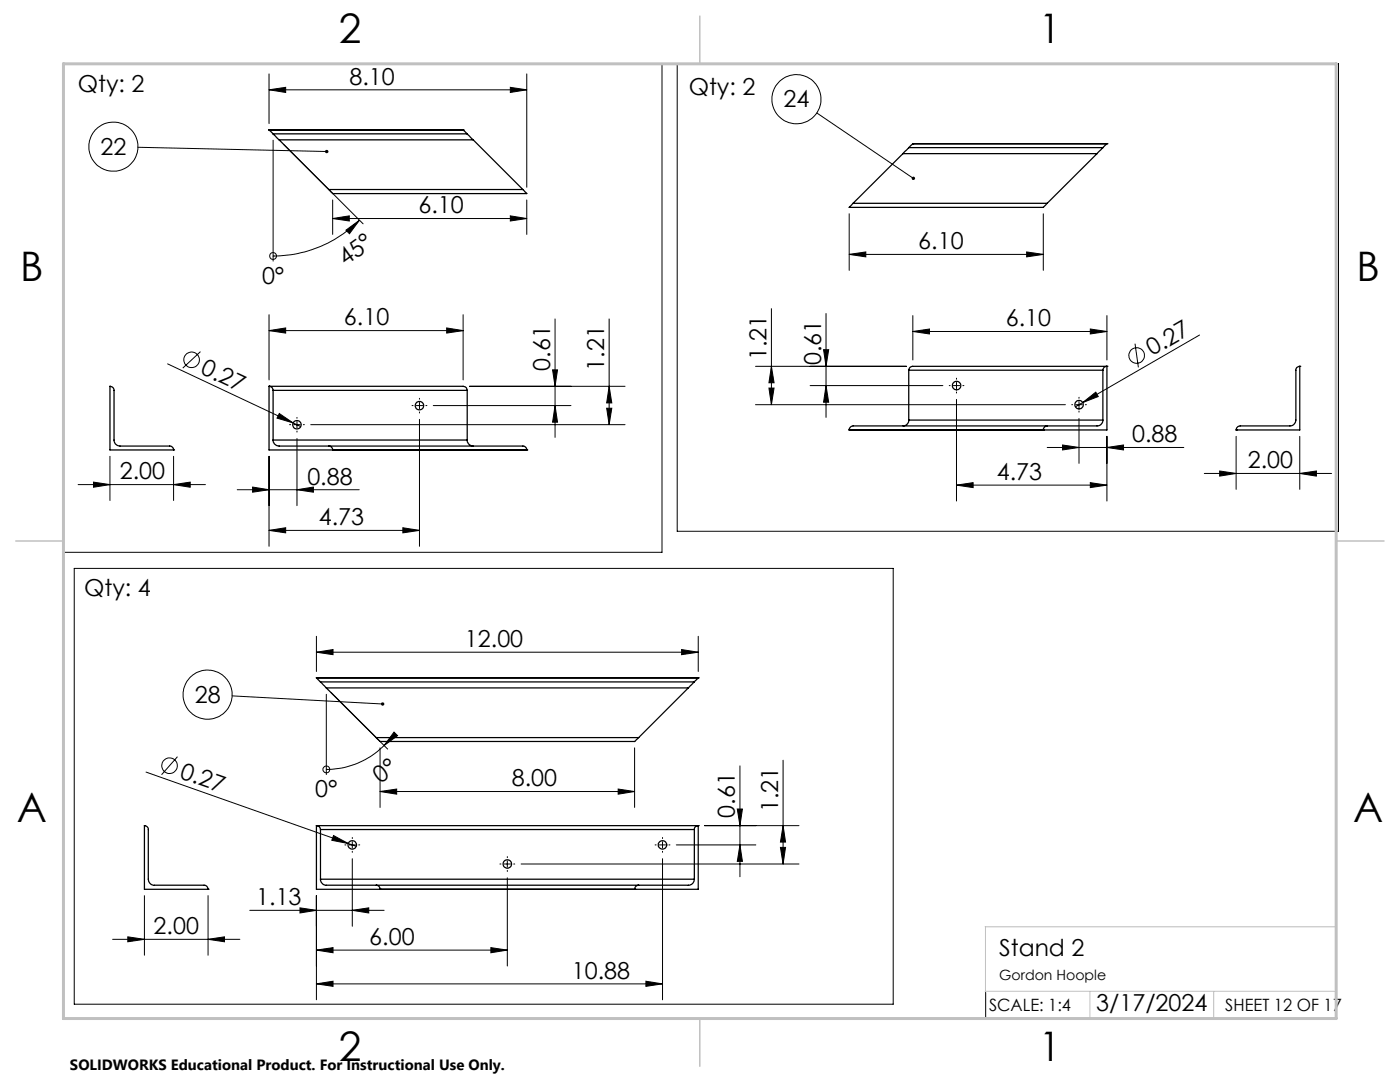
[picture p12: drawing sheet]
<svg xmlns="http://www.w3.org/2000/svg" width="279mm" height="216mm" viewBox="0 0 279 216" stroke-linecap="round" stroke-linejoin="round" font-family="sans-serif">
<g fill="none" stroke="#000" stroke-width=".25">
<path d="M53.7 25.9l.8 .8M53.7 25.9h.1M53.7 25.9h38.7M54.5 26.7l1.2 1.2M54.5 26.7h38.7M55.7 27.9h38.7M55.7 27.9l9.9 9.9M65.6 37.8l.8 .8h38.7l-.7-.8M65.6 37.8h38.8M92.4 25.9l.8 .8M92.4 25.9h.1M93.2 26.7l1.2 1.2"/>
<path d="M94.4 27.9l10 9.9M180.2 30.7h38.7M180.2 30.7l-9.9 9.9M181.4 29.5l-1.2 1.2M181.4 29.5h38.7M182.2 28.7l-.8 .8M182.2 28.7h.1M182.2 28.7h38.7M218.9 30.7l-9.9 9.9M220.1 29.5l-1.2 1.2M220.9 28.7l-.8 .8M220.9 28.7h.1"/>
<path d="M170.3 40.6l-.8 .8h38.7l.8-.8M170.3 40.6h38.7M21.9 77.1a.84 .84 0 0 1 .9 .8v9.9a1.2 1.2 0 0 0 1.2 1.2h9.9a.77 .77 0 0 1 .7 .8h-12.7zM53.7 77.1a.84 .84 0 0 1 .8 .8M53.7 77.1h.1M53.7 77.1h38.7a.84 .84 0 0 1 .8 .8M53.7 77.1v12.7h51.4M54.5 77.9v9.9M54.5 77.9h38.7M93.2 77.9v9.9M181.4 73.9h38.7M181.4 73.9v9.9"/>
<path d="M220.1 73.9v9.9M220.9 73.1a.78 .78 0 0 0-.8 .8M220.9 73.1h.1M220.9 73.1h-38.7a.78 .78 0 0 0-.8 .8M220.9 73.1v12.7h-51.4M259.4 73.1a.73 .73 0 0 0-.8 .8v9.9a1.21 1.21 0 0 1-1.2 1.2h-9.9a.85 .85 0 0 0-.8 .8M259.4 73.1h.1M259.4 73.1v12.7h-12.7M34.6 89.8h.1M54.5 87.8a1.2 1.2 0 0 0 1.2 1.2h48.7a.77 .77 0 0 1 .7 .8M54.5 87.8h38.7M65.6 89a.77 .77 0 0 1 .8 .8"/>
<path d="M66.4 89.8h.1M93.2 87.8a1.2 1.2 0 0 0 1.2 1.2M105.1 89.8h.1M169.5 85.8h.1M181.4 83.8a1.14 1.14 0 0 1-1.2 1.2M181.4 83.8h38.7M208.2 85.8h.1M209 85a.85 .85 0 0 0-.8 .8M220.1 83.8a1.14 1.14 0 0 1-1.2 1.2h-48.6a.85 .85 0 0 0-.8 .8M246.7 85.8h.1M63.1 135.3h.1M63.1 135.3l.9 .8"/>
<path d="M63.1 135.3h76.2M64 136.1l1.1 1.2M64 136.1h74.6M65.1 137.3h72.3M65.1 137.3l10 9.9M137.4 137.3l-9.9 9.9M138.6 136.1l-1.2 1.2M139.3 135.3h.1M139.3 135.3l-.7 .8M75.1 147.2l.7 .8h50.9l.8-.8M75.1 147.2h52.4M28.8 164.7a.77 .77 0 0 1 .8 .8v9.9a1.19 1.19 0 0 0 1.2 1.2h9.9a.78 .78 0 0 1 .8 .8"/>
<path d="M28.8 164.7h.1M28.8 164.7v12.7h12.7M41.5 177.4h.1M63.1 164.7a.78 .78 0 0 1 .9 .8M63.1 164.7h.1M63.1 164.7v12.7h76.2v-12.7M63.1 164.7h76.2M64 175.4a1.2 1.2 0 0 0 1.1 1.2h72.3a1.19 1.19 0 0 0 1.2-1.2M64 165.5v9.9M64 175.4h74.6M64 165.5h74.6M75.1 176.6a.78 .78 0 0 1 .7 .8"/>
<path d="M75.8 177.4h.1M126.6 177.4h.1M127.5 176.6a.85 .85 0 0 0-.9 .8M138.6 165.5v9.9M139.3 164.7a.73 .73 0 0 0-.7 .8M139.3 164.7h.1"/>
<circle cx="190.9" cy="76.9" r=".85"/>
<circle cx="59.3" cy="84.8" r=".84"/>
<circle cx="83.7" cy="81" r=".84"/>
<circle cx="215.3" cy="80.7" r=".85"/>
<circle cx="70.3" cy="168.6" r=".84"/>
<circle cx="101.3" cy="172.4" r=".84"/>
<circle cx="132.2" cy="168.6" r=".84"/>
</g>
<g fill="none" stroke="#000" stroke-width=".2">
<path d="M12.7 12.7h119.4v97.5h-119.4zM53.7 17.9l3.3-.5v1.1zM53.7 14.7v10M53.7 17.9h51.4M101.8 17.4l3.3 .5-3.3 .6zM105.1 14.7v22.7M135.1 12.7h132v93.3h-132zM27.5 29.4l37.7 .8M54.5 28v24.1M56.6 28.8l15.9 15.9M66.4 39.9v6.9M105.1 39.9v6.9"/>
<path d="M163 22.5l19.3 13.1M54.5 51.1h.1M66.4 43.6l3.3-.5v1zM66.4 43.6h38.7M69 45.9l2.7-1.9-2 2.6zM71.7 44a24.3 24.3 0 0 1-17.2 7.1M101.8 43.1l3.3 .5-3.3 .5zM169.5 50.8l3.3-.5v1zM169.5 42.7v11.2M169.5 50.8h38.7M204.9 50.3l3.3 .5-3.3 .5zM208.2 42.7v11.2"/>
<path d="M33.4 72.6l25.1 11.8M40 70.2l-3.5 3.2M53.7 66l3.3-.6v1.1zM53.7 62.8v13M53.7 66h38.7M83.7 79.5v.2M89.1 65.4l3.3 .6-3.3 .5zM92.4 62.8v13M93.7 77.1h31M110.3 73.8h1l-.5 3.3zM110.8 63.6v23.7M121.6 77.1l.5 3.3h-1z"/>
<path d="M121.6 63.6v21.1M150.8 73.1h30.1M153.5 77.4h1l-.5 3.4zM154 73.1l.5 3.3h-1zM154 61.6v19.2M161.7 76.9h26.5M164.4 69.8h1l-.5 3.3zM164.9 76.9l.5 3.4h-1zM164.9 62.5v20.8M182.2 66.1l3.3-.4v.9zM182.2 63v8.8M182.2 66.1h38.7"/>
<path d="M189.4 76.9h.2M190.3 76.9h1.2M190.9 75.5v.2M190.9 76.3v1.3M190.9 78.2v.2M190.9 79.7v20.3M192.2 76.9h.2M215.3 79.3v.2M217.6 65.7l3.3 .4-3.3 .5zM220.9 63v8.8M226.5 68.6l.7 4.7M239.4 66.9l-23.3 13.4"/>
<path d="M15.6 96.7h25.4M18.7 96.2l3.2 .5-3.2 .5zM21.9 91.1v8.8M34.6 96.7l3.4-.5v1zM34.6 91.1v8.8M47.3 97.7h24.4M50.4 97.2l3.3 .5-3.3 .5zM53.7 91.1v17.9M55.7 82.5l2.8 1.9-3.2-1zM57.8 84.7h.2M58.5 84.4l1.5 .7M58.6 84.7h1.3"/>
<path d="M59.3 97.7l3.2-.5v1zM59.3 87.5v13.4M59.3 83.3v.2M59.3 84.1v1.3M59.3 86v.2M60.5 84.7h.2M62 84.7h62.7M82.2 80.9h.2M83.1 80.9h1.2M83.7 83.7v25.3M83.7 80.3v1.3M83.7 82.2v.2"/>
<path d="M85 80.9h.2M86.5 80.9h27.4M110.8 80.9l.5 3.3h-1zM121.1 81.5h1l-.5 3.2zM150.8 80.8h61.8M190.9 96.8l3.3-.5v1zM190.9 96.8h30M209 89.3h27.3M212.1 88.8l3.2 .5-3.2 .5zM213.9 80.8h.2M214.7 80.8h1.3M215.3 80.1v1.3"/>
<path d="M215.3 82v.2M215.3 83.5v9M216.1 80.3l2.6-2.1 .5 .9zM216.1 80.3l-1.5 .9M216.6 80.8h.2M217.6 96.3l3.3 .5-3.3 .5zM220.9 89.3l3.3-.5v1zM220.9 87.1v12.9M240.3 94.5h25.4M243.4 94l3.3 .5-3.3 .5zM246.7 87.1v10.5M259.4 94.5l3.3-.5v1z"/>
<path d="M259.4 87.1v10.5M14.8 113.4h163.5v87h-163.5zM53.7 105.8l3.3-.5v1zM53.7 105.8h30M80.4 105.3l3.3 .5-3.3 .5zM46.3 138.9l30.1 1.6M63.1 130.1l3.4-.5v1zM63.1 127v7M63.1 130.1h76.2M65.1 138.5v16.1M66 138.1l11.4 11.4M136 129.6l3.3 .5-3.3 .5z"/>
<path d="M139.3 127v7M29.1 154.1l42 14.8M35.4 151l-3.2 3.6M65.1 153.5h.1M75.8 157.9l3.4-.5v1.1zM75.8 149.2v11.9M75.8 157.9h50.8M76.7 148.8a16.3 16.3 0 0 1-11.6 4.7M78.6 146.1l.7 .7-2.6 2zM123.4 157.4l3.2 .5-3.2 .6zM126.6 149.2v11.9M147.7 152.8v22.1"/>
<path d="M156.3 151.7v20.7M28.8 178.7v11.9M41.5 178.7v11.9M63.1 178.7v20.8M66.6 166.7l2.9 1.6-3.3-.6zM68.8 168.6h.2M69.7 168.6h1.2M70.3 171.3v13.5M70.3 167.1v.2M70.3 168v1.2M70.3 169.9v.2M71.6 168.6h.2"/>
<path d="M99.8 172.4h.2M100.6 172.4h1.3M101.2 175.2v17.6M101.2 170.9v.2M101.2 171.8v1.2M101.2 173.7v.2M102.5 172.4h.2M104 172.4h55.5M130.7 168.6h.3M131.6 168.6h1.3M132.2 167.1v.2M132.2 168v1.2"/>
<path d="M132.2 169.9v.2M132.2 171.3v28.2M133.5 168.6h.2M135 168.6h15.8M140.6 164.7h18.9M147.1 161.4h1.1l-.5 3.3zM147.7 168.6l.5 3.3h-1.1zM155.8 169.1h1l-.5 3.3zM156.3 164.7l.5 3.3h-1zM22.5 187.4h25.4M25.5 186.9l3.3 .5-3.3 .5zM41.5 187.4l3.3-.5v1z"/>
<path d="M49.8 181.6h26.9M59.9 181.2l3.2 .4-3.2 .6zM63.1 189.6l3.4-.5v1zM63.1 196.3l3.4-.5v1zM63.1 189.6h38.1M63.1 196.3h69.1M70.3 181.6l3.3-.4v1zM98 189.1l3.2 .5-3.2 .5zM128.9 195.8l3.3 .5-3.3 .5zM196.7 198v5.4"/>
<circle cx="159" cy="19.8" r="4.9"/>
<circle cx="22.6" cy="29.3" r="4.9"/>
<circle cx="54.5" cy="51.1" r=".69"/>
<circle cx="38.2" cy="71.8" r="1.56"/>
<circle cx="226.9" cy="70.9" r="1.56"/>
<circle cx="41.4" cy="138.6" r="4.9"/>
<circle cx="33.9" cy="152.8" r="1.56"/>
<circle cx="65.1" cy="153.5" r=".69"/>
</g>
<path d="M266.7 153.3v49.9h-240M196.6 184.9h70.1M196.6 197.8h70.1M196.7 184.9v12.9M217.5 197.8v5.4M242.2 197.8v5.4" fill="none" stroke="#c0c0c0" stroke-width=".2"/>
<path d="M139.7 3.2v9.5M3.1 107.9h9.6M266.7 107.9h9.5M139.7 203.2v9.6" fill="none" stroke="#c0c0c0" stroke-width=".3"/>
<path d="M12.7 12.7h254v190.5h-254z" fill="none" stroke="#c0c0c0" stroke-width=".6"/>
<g fill="#000">
<path d="M69 45.9l2.7-1.9-2 2.6zM55.7 82.5l2.8 1.9-3.2-1zM216.1 80.3l2.6-2.1 .5 .9zM78.6 146.1l.7 .7-2.6 2zM66.6 166.7l2.9 1.6-3.3-.6z"/>
<path d="M53.7 17.9l3.3-.5v1.1zM101.8 17.4l3.3 .5-3.3 .6zM64.9 30a.34 .34 0 0 0 .2 .6 .34 .34 0 0 0 .4-.4h-.3h.3a.34 .34 0 0 0-.2-.3 .34 .34 0 0 0-.4 .1zM76.1 140.3l-.1 .1a.34 .34 0 0 0 .3 .4 .34 .34 0 0 0 .4-.3h-.3h.3a.34 .34 0 0 0-.2-.3 .34 .34 0 0 0-.4 .1zM182 35.3v.1a.35 .35 0 0 0 .1 .5 .35 .35 0 0 0 .5-.1l-.3-.2 .3 .2a.34 .34 0 0 0-.1-.5 .34 .34 0 0 0-.5 0z"/>
<path d="M89.1 65.4l3.3 .6-3.3 .5zM53.7 66l3.3-.6v1.1zM101.8 43.1l3.3 .5-3.3 .5zM66.4 43.6l3.3-.5v1zM204.9 50.3l3.3 .5-3.3 .5zM169.5 50.8l3.3-.5v1z"/>
<path d="M110.3 73.8h1l-.5 3.3zM110.8 80.9l.5 3.3h-1zM121.6 77.1l.5 3.3h-1zM121.1 81.5h1l-.5 3.2zM147.1 161.4h1.1l-.5 3.3zM147.7 168.6l.5 3.3h-1.1zM156.3 164.7l.5 3.3h-1zM155.8 169.1h1l-.5 3.3zM164.4 69.8h1l-.5 3.3zM164.9 76.9l.5 3.4h-1zM154 73.1l.5 3.3h-1zM153.5 77.4h1l-.5 3.4z"/>
<path d="M18.7 96.2l3.2 .5-3.2 .5zM34.6 96.7l3.4-.5v1zM243.4 94l3.3 .5-3.3 .5zM259.4 94.5l3.3-.5v1z"/>
<path d="M50.4 97.2l3.3 .5-3.3 .5zM59.3 97.7l3.2-.5v1zM53.7 105.8l3.3-.5v1zM80.4 105.3l3.3 .5-3.3 .5z"/>
<path d="M220.9 89.3l3.3-.5v1zM212.1 88.8l3.2 .5-3.2 .5zM217.6 96.3l3.3 .5-3.3 .5zM190.9 96.8l3.3-.5v1z"/>
<path d="M136 129.6l3.3 .5-3.3 .5zM63.1 130.1l3.4-.5v1zM123.4 157.4l3.2 .5-3.2 .6zM75.8 157.9l3.4-.5v1.1zM217.6 65.7l3.3 .4-3.3 .5zM182.2 66.1l3.3-.4v.9z"/>
<path d="M25.5 186.9l3.3 .5-3.3 .5zM41.5 187.4l3.3-.5v1z"/>
<path d="M59.9 181.2l3.2 .4-3.2 .6zM70.3 181.6l3.3-.4v1zM63.1 189.6l3.4-.5v1zM98 189.1l3.2 .5-3.2 .5zM63.1 196.3l3.4-.5v1zM128.9 195.8l3.3 .5-3.3 .5z"/>
</g>
<g font-size="8.1">
<text x="67.6" y="8.5">2</text>
<text x="207.3" y="8.5">1</text>
<text x="4" y="56.2">B</text>
<text x="270.7" y="56.2">B</text>
<text x="3.3" y="164.1">A</text>
<text x="270" y="164.1">A</text>
<text x="67.6" y="211.7">2</text>
<text x="207.3" y="211.7">1</text>
</g>
<g font-size="4.7">
<text x="69.7" y="16.9">8.10</text>
<text x="15.5" y="18.4">Qty: 2</text>
<text x="137.4" y="18.9">Qty: 2</text>
<text x="156.4" y="21.4">24</text>
<text x="20.1" y="30.9">22</text>
<text x="83.5" y="42.6">6.10</text>
<text x="68.9" y="53.2" transform="rotate(-35 68.9 53.2)">45°</text>
<text x="183.3" y="49.7">6.10</text>
<text x="52.3" y="56.6">0°</text>
<text x="68.7" y="64.9">6.10</text>
<text x="200.7" y="65.1">6.10</text>
<text x="153" y="71.9" transform="rotate(-90 153 71.9)">1.21</text>
<text x="229.9" y="71.1" transform="rotate(-30 229.9 71.1)">0.27</text>
<text x="39.8" y="74.4" transform="rotate(25 39.8 74.4)">0.27</text>
<text x="109.8" y="74" transform="rotate(-90 109.8 74)">0.61</text>
<text x="120.6" y="74" transform="rotate(-90 120.6 74)">1.21</text>
<text x="163.9" y="72.9" transform="rotate(-90 163.9 72.9)">0.61</text>
<text x="225.9" y="88.3">0.88</text>
<text x="23.9" y="95.7">2.00</text>
<text x="198.9" y="95.8">4.73</text>
<text x="249" y="93.4">2.00</text>
<text x="61.3" y="96.7">0.88</text>
<text x="63.6" y="104.8">4.73</text>
<text x="16.8" y="118.9">Qty: 4</text>
<text x="92.8" y="129.1">12.00</text>
<text x="38.9" y="140.2">28</text>
<text x="35.7" y="155.2" transform="rotate(19 35.7 155.2)">0.27</text>
<text x="62.9" y="159.1">0°</text>
<text x="75.9" y="156.4" transform="rotate(-35 75.9 156.4)">0°</text>
<text x="102.2" y="156.9">8.00</text>
<text x="146.7" y="163.1" transform="rotate(-90 146.7 163.1)">0.61</text>
<text x="155.3" y="162" transform="rotate(-90 155.3 162)">1.21</text>
<text x="51.1" y="180.6">1.13</text>
<text x="30.7" y="186.4">2.00</text>
<text x="73.7" y="188.6">6.00</text>
<text x="199.4" y="190.7">Stand 2</text>
<text x="114.1" y="195.3">10.88</text>
<text x="218.8" y="201.7">3/17/2024</text>
</g>
<g font-size="3.4">
<text x="197.4" y="201.7">SCALE: 1:4</text>
<text x="244.5" y="201.7">SHEET 12 OF 17</text>
</g>
<text font-size="3" x="14" y="213.5">SOLIDWORKS Educational Product. For Instructional Use Only.</text>
<text font-size="2.8" x="199.4" y="195.5">Gordon Hoople</text>
</svg>
